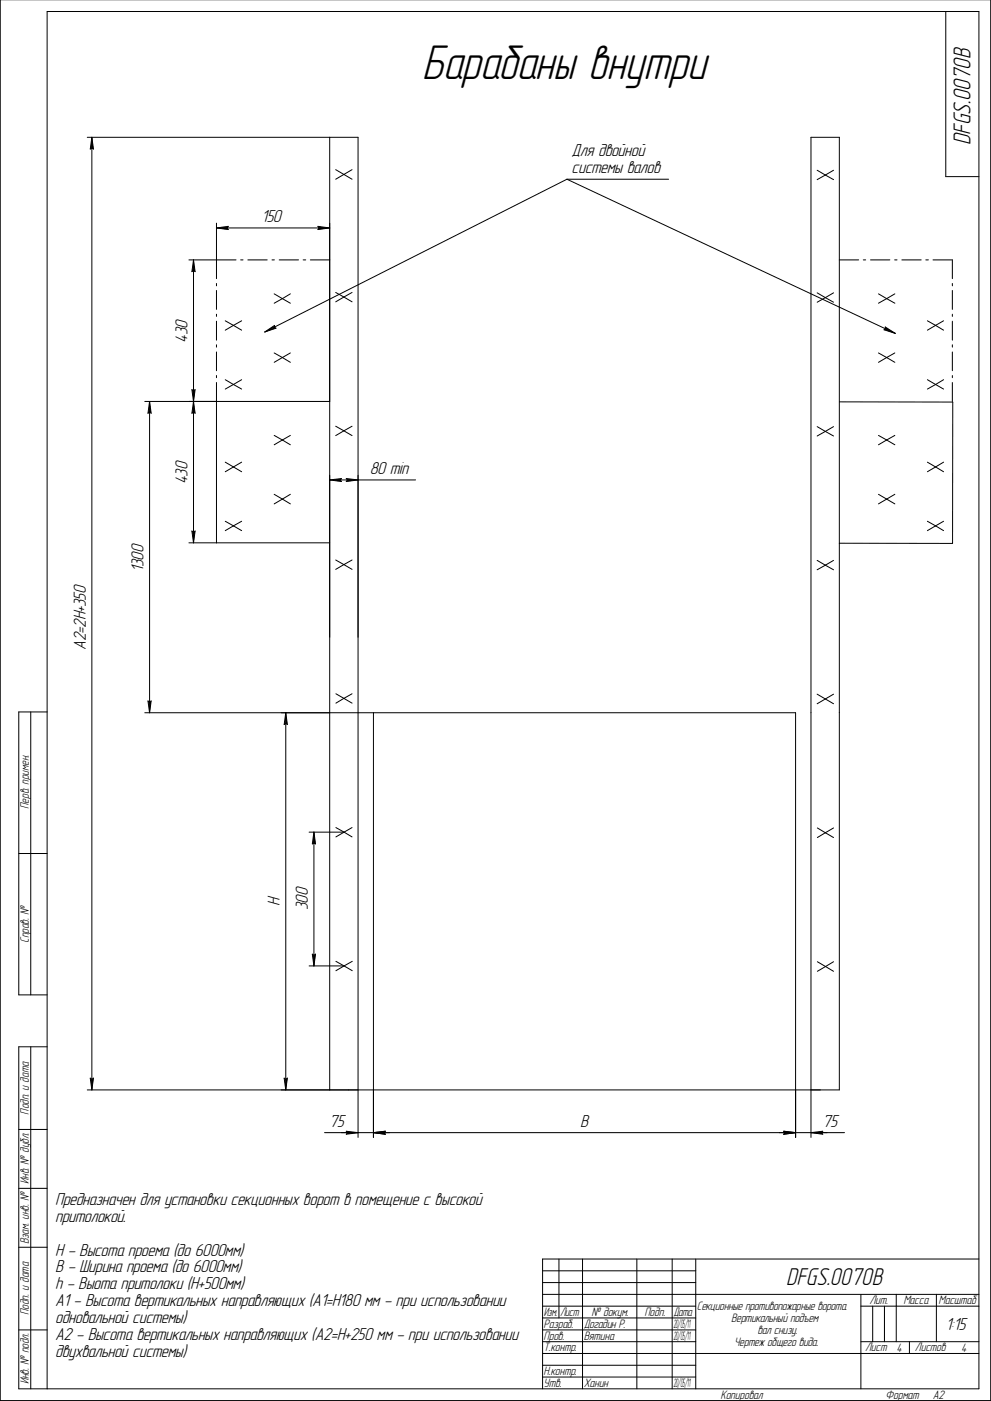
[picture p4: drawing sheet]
<svg xmlns="http://www.w3.org/2000/svg" width="420mm" height="594mm" viewBox="0 0 420 594" stroke-linecap="round" stroke-linejoin="round" font-family="sans-serif">
<g fill="none" stroke="#000" stroke-width=".42">
<path d="M0 0v593.9h420v-593.9M401 4.9v70h14M37 58.2h114.8v424.1M38.9 58.2l.7 5-.7-.5-.6 .5zM38.9 58.2v404M139.8 58.2v404M142.3 71.9l7 4.1M149.3 71.9l-7 4.1M240.4 76l-128.1 64.8M240.4 76l139.2 65.4M240.4 76h43.1M346.5 72.2l3.4 2"/>
<path d="M349.9 74.2l3.5 2M349.9 74.2l-3.4 2M353.4 72.2l-3.5 2M91.8 94.6v23.6M91.8 96.7l5-.7-.4 .7 .4 .6zM91.8 96.7h48M134.8 96l5 .7-5 .6 .5-.6zM80.1 110.2h20M82 110.2v120M82 110.2l.7 5-.7-.5-.6 .5zM102 110.2h1M105.1 110.2h8.2"/>
<path d="M115.3 110.2h1M118.4 110.2h8.2M128.5 110.2h1.1M131.6 110.2h8.2M355.9 110.2h8.2M366 110.2h1M369.1 110.2h8.2M379.3 110.2h1M382.4 110.2h8.2M392.5 110.2h1.1M395.6 110.2h8.2v8M91.8 120.2v1"/>
<path d="M91.8 123.2v8M91.8 133.2v1M91.8 136.2v8M95.5 136l3.5 2M99 138l3.4 2M99 138l-3.5 2M102.4 136l-3.4 2M116.2 124.6l3.5 2M119.7 126.6l3.4 2M119.7 126.6l-3.5 2M123.1 124.6l-3.4 2M142.3 124l3.5 2"/>
<path d="M145.8 126l3.5 2M145.8 126l-3.5 2M149.3 124l-3.5 2M346.5 124.2l3.4 2M349.9 126.2l3.5 2M349.9 126.2l-3.4 2M353.4 124.2l-3.5 2M372.4 124.6l3.5 2M375.3 138.7l4.3 2.7-4.8-1.6 .7-.4zM375.9 126.6l-3.5 2M375.9 126.6l3.5 2M379.4 124.6l-3.5 2"/>
<path d="M393.2 136l3.5 2M396.7 138l-3.5 2M396.7 138l3.3 2M400 136l-3.3 2M403.8 120.2v1M403.8 123.2v8M403.8 133.2v1M403.8 136.2v8M91.8 146.2v1M91.8 149.2v8M91.8 159.2v1M112.3 140.8l4.1-2.8-.1 .7 .7 .5z"/>
<path d="M116.2 149.7l3.5 1.9M119.7 151.6l3.4 2M119.7 151.6l-3.5 2M123.1 149.7l-3.4 1.9M372.4 149.7l3.5 1.9M375.9 151.6l-3.5 2M375.9 151.6l3.5 2M379.4 149.7l-3.5 1.9M403.8 146.2v1M403.8 149.2v8M403.8 159.2v1M61.4 170.2h78.4"/>
<path d="M63.4 170.2l.7 5-.7-.5-.7 .5zM63.4 170.2v132M81.4 165.2l.6 .5 .7-.5-1.3 10 .6-.5 .7 .5zM91.8 162.2v68M95.5 161l3.5 2M99 163l3.4 2M99 163l-3.5 2M102.4 161l-3.4 2M355.9 170.4l48 .1v59.9l-48-.1M393.2 161l3.5 2M396.7 163l-3.5 2M396.7 163l3.3 2"/>
<path d="M400 161l-3.3 2M403.8 162.2v8M95.5 196l6.9 4M102.4 196l-6.9 4M116.2 184.6l3.5 2M119.7 186.6l3.4 2M119.7 186.6l-3.5 2M123.1 184.6l-3.4 2M142.3 180.7l3.5 2M145.8 182.7l3.5 2M145.8 182.7l-3.5 2M149.3 180.7l-3.5 2"/>
<path d="M346.5 180.9l3.4 2M349.9 182.9l3.5 2M349.9 182.9l-3.4 2M353.4 180.9l-3.5 2M372.4 184.6l3.5 2M375.9 186.6l-3.5 2M375.9 186.6l3.5 2M379.4 184.6l-3.5 2M393.2 196l3.5 2M396.7 198l-3.5 2M396.7 198l3.3 2M400 196l-3.3 2"/>
<path d="M116.2 209.6l3.5 2M119.7 211.6l3.4 2.1M119.7 211.6l-3.5 2.1M123.1 209.6l-3.4 2M139.8 203.5l5-.6-.5 .6 .5 .7zM139.8 203.5h36.4M146.8 202.9l5 .6-5 .7 .5-.7zM372.4 209.6l7 4.1M379.4 209.6l-7 4.1M80.1 230.2h59.7M81.4 225.2l.6 .5 .7-.5-.7 5zM95.5 221l3.5 2"/>
<path d="M99 223l3.4 2M99 223l-3.5 2M102.4 221l-3.4 2M142.3 237.5l3.5 1.9M145.8 239.4l3.5 2M145.8 239.4l-3.5 2M149.3 237.5l-3.5 1.9M346.5 237.6l3.4 2.1M349.9 239.7l3.5 1.9M349.9 239.7l-3.4 1.9M353.4 237.6l-3.5 2.1M393.2 221l3.5 2"/>
<path d="M396.7 223l-3.5 2M396.7 223l3.3 2M400 221l-3.3 2M62.7 297.2l.7 .5 .7-.5-.7 5zM142.4 294.2l3.4 1.9M145.8 296.1l3.5 2.1M145.8 296.1l-3.4 2.1M149.3 294.2l-3.5 1.9M346.5 294.4l6.9 4M353.4 294.4l-6.9 4M13 301.9v120M20 301.9h-12v120h12"/>
<path d="M61.4 302.2h275.9v180.1M121.2 302.2l.6 5-.6-.5-.7 .5zM121.2 302.2v160M158.3 302.2v180.1M131.1 352.9h14.8M133.1 352.9l.7 5-.7-.5-.7 .5zM133.1 352.9v56.7M142.4 350.9l3.5 2M145.9 352.9l3.4 2M145.9 352.9l-3.5 2M149.3 350.9l-3.4 2M346.5 351.1l3.4 2"/>
<path d="M349.9 353.1l3.5 2M349.9 353.1l-3.4 2M353.4 351.1l-3.5 2M8 361.9h12M131.1 409.6h14.8M132.4 404.6l.7 .5 .7-.5-.7 5zM142.4 407.6l3.5 2M145.9 409.6l3.5 2M145.9 409.6l-3.5 2M149.4 407.6l-3.5 2M346.5 407.8l3.5 2M350 409.8l3.4 2.1"/>
<path d="M350 409.8l-3.5 2.1M353.4 407.8l-3.4 2M13 443.9v145M20 443.9h-12v145h407v-584h-395v584M38.3 457.2l.6 .5 .7-.5-.7 5zM120.5 457.2l.7 .5 .6-.5-.6 5zM8 478.9h12M37 462.2h318.9v-404h-12.1v424.1M146.8 479.7l5 .6-5 .7 .5-.7zM332.3 479.7l5 .6-5 .7 .5-.7zM137.6 480.3h220.5M158.3 480.3l5-.6-.5 .6 .5 .7z"/>
<path d="M343.8 480.3l5-.6-.5 .6 .5 .7zM8 503.9h12M8 528.9h12M230 538.9h65M237 533.9v25M247 533.9v55M270 533.9v55M285 533.9v55M295 533.9v55M415 533.9h-185v55M230 543.9h65M230 548.9h185"/>
<path d="M230 553.9h65M230 558.9h65M365 548.9v40M365 553.9h50M370 553.9v15M375 553.9v15M380 548.9v20M397 548.9v20M8 563.9h12M230 563.9h65M230 568.9h65M230 573.9h185"/>
<path d="M230 578.9h65M365 568.9h50M385.6 568.9v5M230 583.9h65"/>
</g>
<g fill="#000">
<path d="M38.4 58.9h.5v4.3h-.5zM38.9 58.3h.7v4.9h-.7zM91.8 96.7h5v.6h-5zM92.5 96.1h4.3v.6h-4.3zM134.9 96.7h4.9v.6h-4.9zM134.9 96.1h4.3v.6h-4.3zM81.4 110.9h.6v4.3h-.6zM82 110.3h.7v4.9h-.7zM112.4 138.8h4.6v2h-4.6zM112.5 138.1h3.9v2.6h-3.9zM374.8 139.5h4.6v1.9h-4.6zM375.4 138.7h4.1v2.7h-4.1z"/>
<path d="M62.8 170.9h.6v4.3h-.6zM63.4 170.3h.7v4.9h-.7zM81.4 170.9h.6v4.3h-.6zM81.4 165.3h.6v4.3h-.6zM82 170.3h.7v4.9h-.7zM82 165.3h.7v4.9h-.7zM139.8 203.5h5v.7h-5zM140.5 203h4.3v.5h-4.3zM146.9 203.5h4.9v.7h-4.9zM146.9 203h4.2v.5h-4.2zM81.4 225.3h.6v4.3h-.6zM82 225.3h.7v4.9h-.7z"/>
<path d="M62.8 297.3h.6v4.3h-.6zM63.4 297.3h.7v4.9h-.7zM120.6 302.9h.6v4.3h-.6zM121.2 302.3h.6v4.9h-.6zM132.5 353.5h.6v4.4h-.6zM133.1 352.9h.7v5h-.7zM132.5 404.7h.6v4.3h-.6zM133.1 404.7h.7v4.9h-.7zM38.4 457.3h.5v4.3h-.5zM38.9 457.3h.7v4.9h-.7zM120.6 457.3h.6v4.3h-.6zM121.2 457.3h.6v4.9h-.6z"/>
<path d="M146.9 479.8h4.2v.5h-4.2zM146.9 480.3h4.9v.7h-4.9zM158.3 480.3h5v.7h-5zM159.1 479.8h4.2v.5h-4.2zM332.4 480.3h4.9v.7h-4.9zM332.4 479.8h4.2v.5h-4.2zM343.8 480.3h5v.7h-5zM344.6 479.8h4.2v.5h-4.2z"/>
</g>
<text font-size="21.4" x="178.9" y="33.7">Барабаны внутри</text>
<g font-size="10.7">
<text x="411.5" y="61.5" transform="rotate(-90 411.5 61.5)">DFGS.007ОВ</text>
<text x="333.3" y="544.9">DFGS.007ОВ</text>
</g>
<g font-size="7.6">
<text x="242.3" y="66.3">Для двойной</text>
<text x="242.3" y="73.4">системы валов</text>
<text x="110.8" y="94.1">150</text>
<text x="79.5" y="145.3" transform="rotate(-90 79.5 145.3)">430</text>
<text x="156.8" y="201">80 min</text>
<text x="79.5" y="205.4" transform="rotate(-90 79.5 205.4)">430</text>
<text x="60.9" y="242.7" transform="rotate(-90 60.9 242.7)">1300</text>
<text x="36.4" y="275.6" transform="rotate(-90 36.4 275.6)">A2=2H+350</text>
<text x="118.6" y="384.4" transform="rotate(-90 118.6 384.4)">H</text>
<text x="130.6" y="386.1" transform="rotate(-90 130.6 386.1)">300</text>
<text x="139.5" y="477.7">75</text>
<text x="246" y="477.7">B</text>
<text x="348.7" y="477.7">75</text>
<text x="23.4" y="511">Предназначен для установки секционных ворот в помещение с высокой</text>
<text x="23.4" y="518.2">притолокой.</text>
<text x="23.4" y="532.4">H - Высота проема (до 6000мм)</text>
<text x="23.4" y="539.6">B - Ширина проема (до 6000мм)</text>
<text x="23.4" y="546.7">h - Выота притолоки (H+500мм)</text>
<text x="23.4" y="553.9">А1 - Высота вертикальных направляющих (A1=H180 мм - при использовании</text>
<text x="23.4" y="561">одновальной системы)</text>
<text x="401" y="563.9">1:15</text>
<text x="23.4" y="568.2">А2 - Высота вертикальных направляющих (A2=H+250 мм - при использовании</text>
<text x="23.4" y="575.3">двухвальной системы)</text>
</g>
<g font-size="5.3">
<text x="12.2" y="343" transform="rotate(-90 12.2 343)">Перв. примен.</text>
<text x="12.2" y="399.9" transform="rotate(-90 12.2 399.9)">Справ. №</text>
<text x="12.2" y="472.7" transform="rotate(-90 12.2 472.7)">Подп. и дата</text>
<text x="12.2" y="502" transform="rotate(-90 12.2 502)">Инв. № дубл.</text>
<text x="12.2" y="527.6" transform="rotate(-90 12.2 527.6)">Взам. инв. №</text>
<text x="12.2" y="557.7" transform="rotate(-90 12.2 557.7)">Подп. и дата</text>
<text x="295.5" y="555.6">Секционные противопожарные ворота.</text>
<text x="368.6" y="553.1">Лит.</text>
<text x="383" y="553.1">Масса</text>
<text x="397.8" y="553.1">Масштаб</text>
<text x="230.5" y="563.1">Разраб.</text>
<text x="230.5" y="558.1">Изм.</text>
<text x="237.5" y="558.1">Лист</text>
<text x="247.5" y="563.1">Догадин Р.</text>
<text x="250.8" y="558.1">№ докум.</text>
<text x="273.2" y="558.1">Подп.</text>
<text x="285.5" y="558.1">Дата</text>
<text x="310" y="560.6">Вертикальный подъем</text>
<text x="230.5" y="568.1">Пров.</text>
<text x="247.5" y="568.1">Вятина</text>
<text x="321.1" y="565.6">вал снизу.</text>
<text x="230.5" y="573.1">Т.контр.</text>
<text x="311.3" y="570.6">Чертеж общего вида.</text>
<text x="366.8" y="573.1">Лист</text>
<text x="380.1" y="573.2">4</text>
<text x="387.9" y="573.1">Листов</text>
<text x="407.5" y="573.2">4</text>
<text x="12.2" y="587.1" transform="rotate(-90 12.2 587.1)">Инв. № подл.</text>
<text x="230.5" y="583.1">Н.контр.</text>
<text x="230.5" y="588.1">Утв.</text>
<text x="247.5" y="588.2">Ханин</text>
<text x="305.5" y="593.1">Копировал</text>
<text x="375.5" y="593.1">Формат</text>
<text x="395.5" y="593.1">A2</text>
</g>
<g font-size="5.2">
<text x="285.5" y="563.1">20/05/11</text>
<text x="285.5" y="568.1">20/05/11</text>
<text x="285.5" y="588.2">20/05/11</text>
</g>
</svg>
